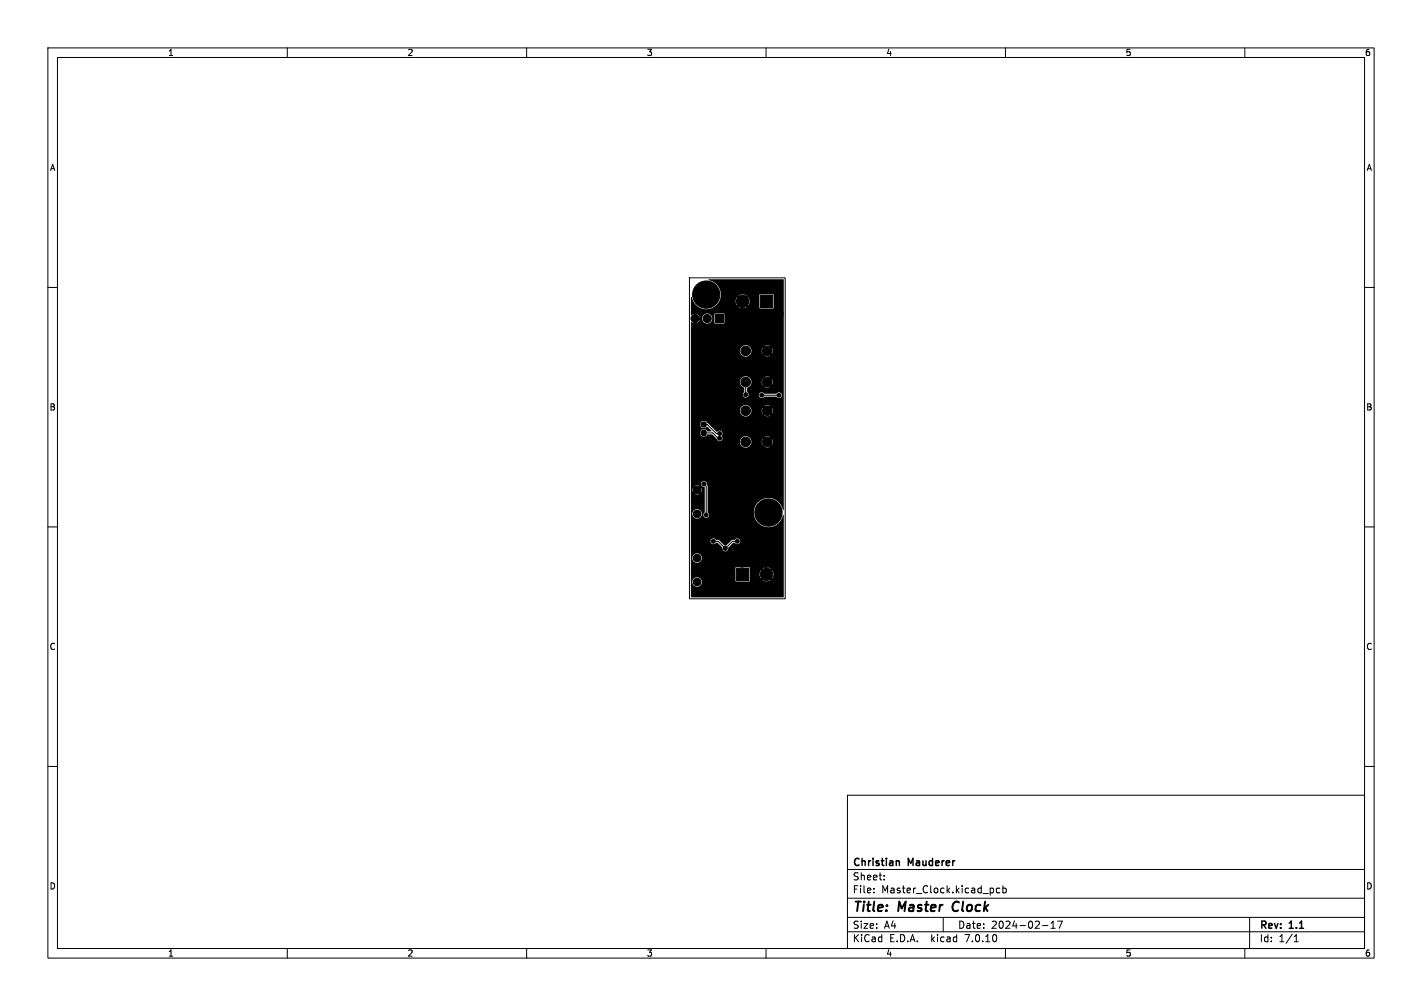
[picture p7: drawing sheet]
<svg xmlns="http://www.w3.org/2000/svg" width="297mm" height="210mm" viewBox="0 0 297 210" stroke-linecap="round" stroke-linejoin="round" font-family="sans-serif">
<g fill="none" stroke="#000" stroke-width=".21">
<path d="M10 10h277v190h-277zM12 12h273v186h-273zM60 10v2M110 10v2M160 10v2M210 10v2M260 10v2M10 60h2M144 58h20v67h-20zM285 60h2M145.7 74.5h8.3M150.8 76.9h3.2"/>
<path d="M154 75.5h4M155 69.4l-9.1 .1M155.7 79.7v2.7M147 88.6h.7l1.9 1.9h.7M147 90.4h1.9l1.1 1.1h.3M149.2 94.1h4.8M154 90h4M159.1 82.5h3.6M10 110h2M147 101l.5 .5v6M149 113h1l1.5 1.5 1.5-1.5h1M154 109.3l-.2 .2h-5"/>
<path d="M285 110h2M10 160h2M285 160h2M177 166h108v32h-108zM60 198v2M110 198v2M160 198v2M177 194.5h108M177 191.5h108M177 187.5h108M177 181.5h108M182.5 186.3v.1"/>
<path d="M182.5 185.5v.1M184.7 183.6v.1M184.7 182.8v.1M197 191.5v3M207.5 185.5v.8M208.8 185.5l-.4-.1-.3 .3 .1 .6h.6M209.5 185.5l.4-.1 .3 .3-.2 .6h-.5M209.5 184.9v1.5M210 198v2M217.7 193.2h1.2M219.5 193.8h.9M219.5 192.7l.5-.4v1.5"/>
<path d="M220.9 192.3h1l-.7 1.5M260 198v2M261 191.5v6.5M270.3 196.6h.9M270.3 195.5l.4-.4v1.5"/>
</g>
<path d="M199.2 188.5l-.3 .9 .3 .7" fill="none" stroke="#000" stroke-width=".4"/>
<path d="M187.6 179.7l.2 .2v.8" fill="none" stroke="#000" stroke-width=".3"/>
<g fill="#000" stroke="#000" stroke-width=".21">
<path d="M149.4 65.7h1.7v1.6h-1.7zM158.8 61.6h2.6v2.6h-2.6zM146.6 89.9h.8v.9h-.8zM146.6 88.2h.8v.9h-.8zM153.8 118.6h2.6v2.6h-2.6z"/>
<circle cx="145.2" cy="66.5" r=".85"/>
<circle cx="145.5" cy="72.5" r=".4"/>
<circle cx="145.7" cy="74.5" r=".4"/>
<circle cx="145.9" cy="69.5" r=".4"/>
<circle cx="147.5" cy="61.5" r="2.85"/>
<circle cx="147.7" cy="66.5" r=".85"/>
<circle cx="150.8" cy="76.9" r=".4"/>
<circle cx="153.5" cy="69.5" r=".4"/>
<circle cx="155.1" cy="62.9" r="1.3"/>
<circle cx="155.7" cy="73.2" r="1"/>
<circle cx="155.7" cy="79.7" r="1"/>
<circle cx="158" cy="75.5" r=".4"/>
<circle cx="160.3" cy="73.2" r="1"/>
<circle cx="160.3" cy="79.7" r="1"/>
<circle cx="163.2" cy="65.5" r=".4"/>
<circle cx="149.2" cy="94.1" r=".4"/>
<circle cx="150.3" cy="90.5" r=".4"/>
<circle cx="150.3" cy="91.5" r=".4"/>
<circle cx="151" cy="83" r=".4"/>
<circle cx="152.5" cy="80.8" r=".4"/>
<circle cx="155.7" cy="92.2" r="1"/>
<circle cx="155.7" cy="82.4" r=".4"/>
<circle cx="155.7" cy="85.7" r="1"/>
<circle cx="158" cy="90" r=".4"/>
<circle cx="159" cy="99.8" r=".4"/>
<circle cx="159.1" cy="82.5" r=".4"/>
<circle cx="160.3" cy="92.2" r="1"/>
<circle cx="160.3" cy="85.7" r="1"/>
<circle cx="160.5" cy="99.8" r=".4"/>
<circle cx="162.5" cy="81" r=".4"/>
<circle cx="162.7" cy="82.5" r=".4"/>
<circle cx="145.6" cy="102.3" r=".8"/>
<circle cx="145.6" cy="116.5" r=".8"/>
<circle cx="145.6" cy="107.3" r=".8"/>
<circle cx="147" cy="101" r=".4"/>
<circle cx="147.5" cy="107.5" r=".4"/>
<circle cx="148.5" cy="118" r=".4"/>
<circle cx="148.7" cy="109.5" r=".4"/>
<circle cx="149" cy="113" r=".4"/>
<circle cx="149.4" cy="100.1" r=".4"/>
<circle cx="150.5" cy="118" r=".4"/>
<circle cx="151.5" cy="114.5" r=".4"/>
<circle cx="152" cy="100" r=".4"/>
<circle cx="152.5" cy="103.3" r=".4"/>
<circle cx="153.5" cy="100" r=".4"/>
<circle cx="154" cy="113" r=".4"/>
<circle cx="155" cy="118" r=".4"/>
<circle cx="155.5" cy="100" r=".4"/>
<circle cx="160.1" cy="119.9" r="1.3"/>
<circle cx="160.5" cy="107" r="2.85"/>
<circle cx="161" cy="118" r=".4"/>
<circle cx="145.6" cy="121.5" r=".8"/>
</g>
<path d="M155 63v8l-1 1v37.3l6 6v4.7M154 99.5h6.2l.3 .3" fill="none" stroke="#000" stroke-width=".5"/>
<path d="M144.3 62h.1a3.1 3.1 0 0 0 2.6 2.5 3.1 3.1 0 0 0 3.2-1.6h3.4l.3 .8 .6-.6 .3 .4-.5 .6 .7 .2 .7-.1h2.9l.2 .2h2.6l.2-.1v-2.7l-.1-.2-2.8 .1-.1 2.7h-2.9l.2-.1-.6-.6 .4-.4 .6 .6 .3-.8-.3-.8-.6 .6-.3-.4 .5-.6a1.44 1.44 0 0 0-1.6 0l.6 .6-.4 .4-.6-.6-.3 .8-3.3-.1a3.1 3.1 0 0 0-2.3-4.4l.1-.1 15.6 .1-.1 48.1a3.6 3.6 0 0 0-2.4-2.5 3.1 3.1 0 0 0-3.7 2.5 3.1 3.1 0 0 0 2.5 3.6 3.1 3.1 0 0 0 3.6-2.6l.1 .1v17.1h-19.3l-.1-3.2h.3v.2a1 1 0 0 0 1.2 .8 1 1 0 0 0 .8-1.3h7l.2 .2h2.6l.2-.2v-1.3h2l.3 .8 .6-.6 .3 .4-.5 .6a1.44 1.44 0 0 0 1.6 0l-.6-.6 .4-.4 .6 .6a1.43 1.43 0 0 0 0-1.6l-.6 .6-.3-.4 .5-.6a1.44 1.44 0 0 0-1.6 0l.6 .6-.4 .4-.6-.6-.3 .8h-2v-1.3l-.1-.2h-2.7l-.2 .2v2.6h-7a1 1 0 0 0-1.1-.7 1 1 0 0 0-.9 1h-.3v-5h.3v.2a1.01 1.01 0 0 0 1.6 .6 1.01 1.01 0 0 0-.2-1.7 1.01 1.01 0 0 0-1.4 .9h-.3v-3.5h4.1l.1 .3a.65 .65 0 0 0 1.1 0h.3l1 1a.64 .64 0 0 0 .6 .8 .64 .64 0 0 0 .6-.8l1-1h.3a.63 .63 0 0 0 1 .2 .63 .63 0 0 0 0-1 .63 .63 0 0 0-1 .2h-.6l-1.1 1.2h-.3l-1.2-1.2h-.7a.61 .61 0 0 0-.7-.3 .61 .61 0 0 0-.4 .6h-4.1v-5.7h.3v.2a1.01 1.01 0 0 0 1.6 .6 1.01 1.01 0 0 0-.2-1.7 1.01 1.01 0 0 0-1.4 .9h-.3v-5h.3l.2 .4 .4-.4 .4 .4-.5 .4 .5 .1 .5-.1-.5-.4 .4-.4 .4 .4 .2-.4-.2-.5-.4 .4-.4-.3 .5-.5-.5-.1-.5 .1 .5 .5-.4 .3-.4-.4-.2 .5h-.3v-1.3h2.1l.2 .4 .6 .2v5.4a.62 .62 0 0 0-.1 .9 .62 .62 0 0 0 1-.1 .62 .62 0 0 0-.3-.9v-5.4l-.2-.3a.62 .62 0 0 0-.5-.8 .62 .62 0 0 0-.7 .6h-2.1v-8.7h10.2l.1 .2a1.21 1.21 0 0 0 1.3 1 1.21 1.21 0 0 0 1.1-1.2h2.1l.2 .6 .4-.5 .4 .4-.5 .4 .5 .2 .8-.2-.5-.4 .4-.4 .4 .5 .2-.6-.2-.7-.4 .5-.4-.4 .5-.4-.5-.2-.8 .2 .5 .4-.4 .4-.4-.5-.2 .7h-2.1a1.21 1.21 0 0 0-1.2-1.3 1.21 1.21 0 0 0-1.3 1.3h-10.2v-1.6h2l.3 .4h.7l.5-.4h.9l1 1a.64 .64 0 0 0 1 .2 .64 .64 0 0 0 0-1 .64 .64 0 0 0-.1-.9 .64 .64 0 0 0-.9 .2l-2.1-2.2-.9-.1-.4 .4 .1 .9 .9 .1 .4-.2 .9 .9-.8 .1-.4-.4h-.7l-.4 .3v.7h-2v-5h10.2l.1 .3a1.21 1.21 0 0 0 1.3 1 1.21 1.21 0 0 0 1.1-1.3h2.1l.2 .7 .4-.5 .4 .4-.5 .4 .5 .2 .8-.2-.5-.4 .4-.4 .4 .5 .2-.7-.2-.6-.4 .5-.4-.4 .5-.4-.5-.2-.8 .2 .5 .4-.4 .4-.4-.5-.2 .6h-2.1a1.21 1.21 0 0 0-1.2-1.2 1.21 1.21 0 0 0-1.3 1.2h-10.2v-6h10.2l.1 .3a1.45 1.45 0 0 0 .8 1v.9a.6 .6 0 0 0 0 1 .6 .6 0 0 0 .9-.4h2.2l.3 .5a.68 .68 0 0 0 .9-.2h2.5a.62 .62 0 0 0 .9 .1 .62 .62 0 0 0-.1-1 .62 .62 0 0 0-.9 .3h-2.5a.61 .61 0 0 0-.7-.3 .61 .61 0 0 0-.4 .6h-2.2l-.2-.6v-.9l.7-.6 .2-.7h2.1l.2 .7 .4-.5 .4 .4-.5 .4 .5 .2 .8-.2-.5-.4 .4-.4 .4 .5a1.15 1.15 0 0 0 0-1.3l-.4 .5-.4-.4 .5-.4-.8-.2-.5 .2 .5 .4-.4 .4-.4-.5-.2 .6h-2.1l-.1-.2a1.21 1.21 0 0 0-1.3-1 1.21 1.21 0 0 0-1.1 1.2h-10.2v-6.4h10.2l.1 .2a1.21 1.21 0 0 0 1.3 1 1.21 1.21 0 0 0 1.1-1.2h2.1l.2 .6 .4-.5 .4 .4-.5 .4 .5 .2 .8-.2-.5-.4 .4-.4 .4 .5a1.15 1.15 0 0 0 0-1.3l-.4 .5-.4-.4 .5-.4-.8-.2-.5 .2 .5 .4-.4 .4-.4-.5-.2 .7h-2.1l-.1-.3a1.21 1.21 0 0 0-1.3-1 1.21 1.21 0 0 0-1.1 1.3h-10.2v-6.1l.6 .3v-.6h.5v.6l.2-.1 .3-.2 .2-.5h-.5l.1-.2h1a1.05 1.05 0 0 0 1.6 .9h.9l.2 .2 1.8-.1 .1-.1v-1.8l-.2-.2-1.8 .1-.1 .1v1.8h-.9l.2-.2a1.06 1.06 0 0 0-.4-1.7 1.06 1.06 0 0 0-1.4 1h-1l-.1-.2h.5l-.2-.5-.3-.2-.2-.1v.6h-.5v-.6l-.6 .2z" fill="#000"/>
<g font-size="2.8">
<text x="178" y="190.9">Title:</text>
<text x="187.7" y="190.9">Master</text>
<text x="199.8" y="190.9">Clock</text>
</g>
<g font-size="2.1">
<text x="178" y="184">Sheet:</text>
<text x="178" y="181.2">Christian</text>
<text x="189.7" y="181.2">Mauderer</text>
<text x="178" y="186.7">File:</text>
<text x="184.1" y="186.7">Master_Clock.kicad_pcb</text>
<text x="178" y="196.9">KiCad</text>
<text x="178" y="194.1">Size:</text>
<text x="184.7" y="194.1">A4</text>
<text x="185.7" y="196.9">E.D.A.</text>
<text x="194.6" y="196.9">kicad</text>
<text x="200" y="194.1">Date:</text>
<text x="201.8" y="196.9">7.0.10</text>
<text x="207" y="194.1">2024-02-17</text>
<text x="263" y="194.3">Rev:</text>
<text x="263" y="196.9">Id:</text>
<text x="267.1" y="196.9">1/1</text>
<text x="269.4" y="194.3">1.1</text>
</g>
<g font-size="1.8">
<text x="35" y="11.9">1</text>
<text x="85" y="11.9">2</text>
<text x="135" y="11.9">3</text>
<text x="185" y="11.9">4</text>
<text x="235" y="11.9">5</text>
<text x="285" y="11.9">6</text>
<text x="10.3" y="35.9">A</text>
<text x="285.4" y="35.9">A</text>
<text x="10.3" y="85.9">B</text>
<text x="285.3" y="85.9">B</text>
<text x="10.3" y="135.9">C</text>
<text x="285.3" y="135.9">C</text>
<text x="10.3" y="185.9">D</text>
<text x="285.3" y="185.9">D</text>
<text x="35" y="199.9">1</text>
<text x="85" y="199.9">2</text>
<text x="135" y="199.9">3</text>
<text x="185" y="199.9">4</text>
<text x="235" y="199.9">5</text>
<text x="285" y="199.9">6</text>
</g>
</svg>
